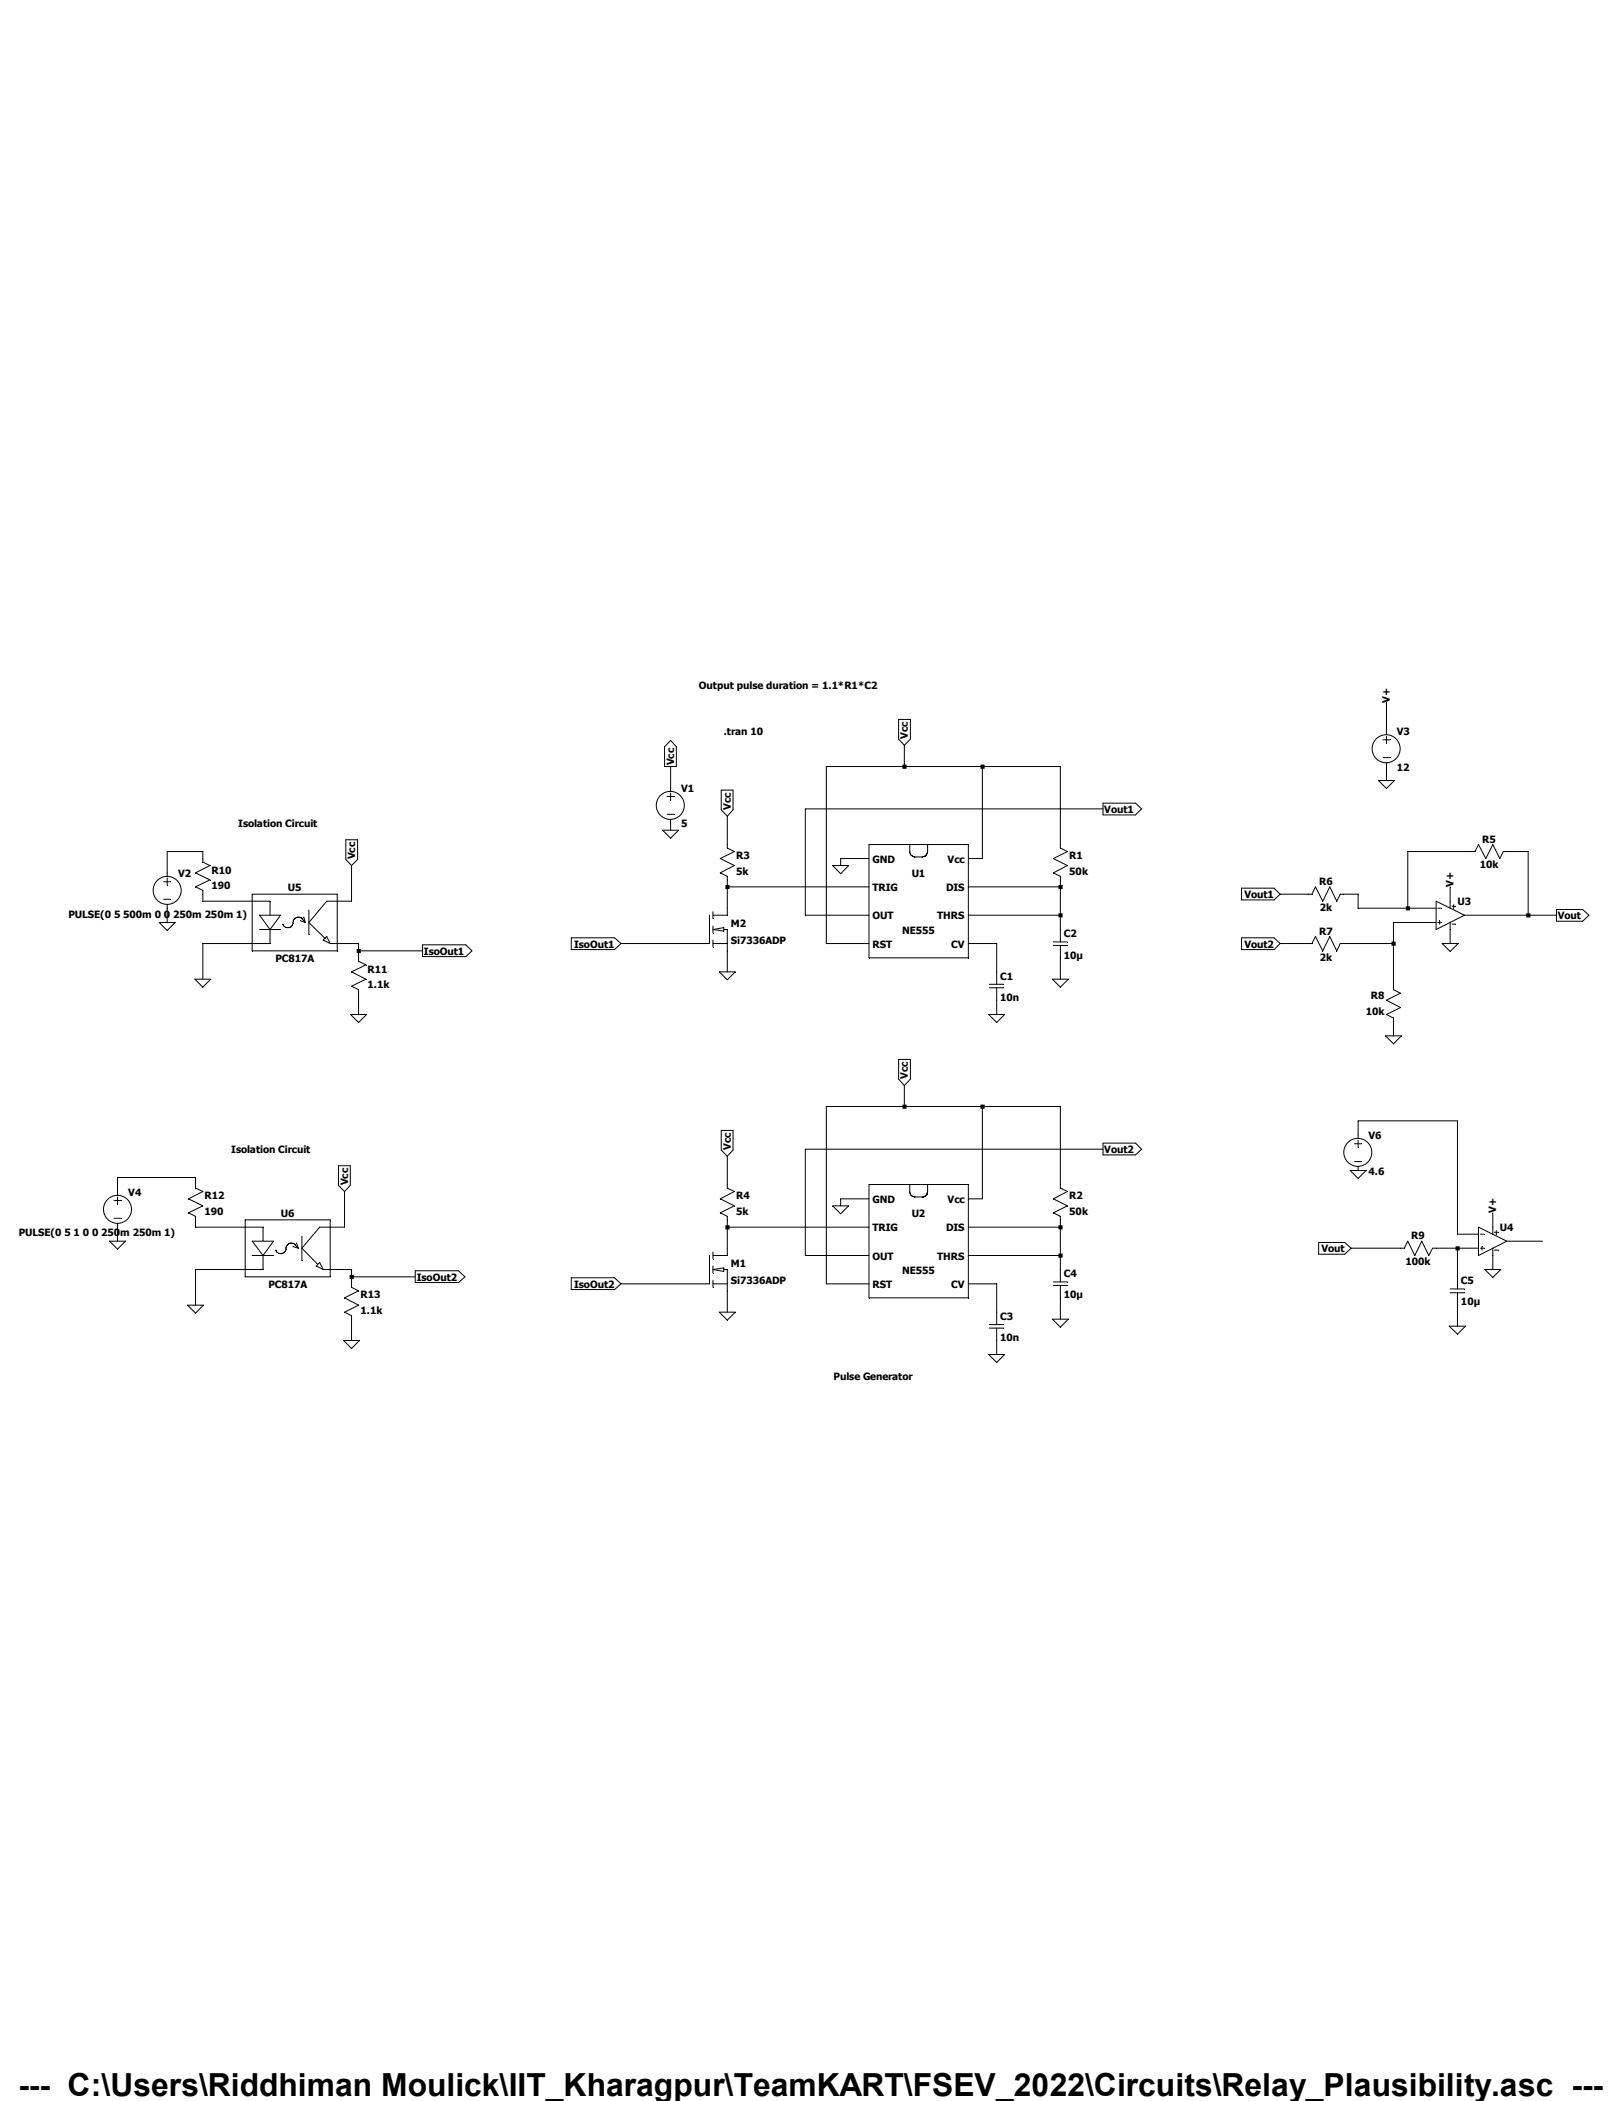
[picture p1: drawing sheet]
Version 4
SHEET 1 2676 1248
WIRE 1168 -224 1168 -288
WIRE 80 -144 80 -192
WIRE 80 -144 -96 -144
WIRE 256 -144 80 -144
WIRE 432 -144 256 -144
WIRE 1168 -112 1168 -144
WIRE -448 -96 -448 -144
WIRE 528 -48 -144 -48
WIRE -448 0 -448 -16
WIRE -320 32 -320 -32
WIRE 432 32 432 -144
WIRE -1504 48 -1584 48
WIRE 1360 48 1216 48
WIRE 1488 48 1440 48
WIRE -1504 64 -1504 48
WIRE 0 64 -64 64
WIRE 256 64 256 -144
WIRE 256 64 224 64
WIRE -64 80 -64 64
WIRE -1584 96 -1584 48
WIRE -320 128 -320 112
WIRE 0 128 -320 128
WIRE 432 128 432 112
WIRE 432 128 224 128
WIRE 992 144 928 144
WIRE 1104 144 1072 144
WIRE -1504 160 -1504 144
WIRE -1392 160 -1504 160
WIRE -1168 160 -1168 80
WIRE -1168 160 -1200 160
WIRE 1312 160 1312 128
WIRE -320 176 -320 128
WIRE 1104 176 1104 144
WIRE 1216 176 1216 48
WIRE 1216 176 1104 176
WIRE 1280 176 1216 176
WIRE -144 192 -144 -48
WIRE 0 192 -144 192
WIRE 432 192 432 128
WIRE 432 192 224 192
WIRE 1488 192 1488 48
WIRE 1488 192 1344 192
WIRE 1552 192 1488 192
WIRE -1584 208 -1584 176
WIRE 1280 208 1184 208
WIRE 432 224 432 192
WIRE -1392 256 -1504 256
WIRE -1152 256 -1200 256
WIRE -368 256 -560 256
WIRE -96 256 -96 -144
WIRE 0 256 -96 256
WIRE 288 256 224 256
WIRE 992 256 928 256
WIRE 1184 256 1184 208
WIRE 1184 256 1072 256
WIRE 1312 256 1312 224
WIRE -1152 272 -1152 256
WIRE -1008 272 -1152 272
WIRE -1152 288 -1152 272
WIRE -320 320 -320 272
WIRE 288 320 288 256
WIRE -1504 336 -1504 256
WIRE 432 336 432 288
WIRE 1184 352 1184 256
WIRE -1152 416 -1152 368
WIRE 288 416 288 384
WIRE 1184 464 1184 432
WIRE 80 624 80 576
WIRE 80 624 -96 624
WIRE 256 624 80 624
WIRE 432 624 256 624
WIRE 1328 656 1104 656
WIRE 1104 688 1104 656
WIRE 528 720 -144 720
WIRE -1520 784 -1696 784
WIRE -1520 800 -1520 784
WIRE -320 800 -320 736
WIRE 432 800 432 624
WIRE -1696 816 -1696 784
WIRE 0 832 -64 832
WIRE 256 832 256 624
WIRE 256 832 224 832
WIRE -64 848 -64 832
WIRE -1520 896 -1520 880
WIRE -1408 896 -1520 896
WIRE -1184 896 -1184 816
WIRE -1184 896 -1216 896
WIRE -320 896 -320 880
WIRE 0 896 -320 896
WIRE 432 896 432 880
WIRE 432 896 224 896
WIRE 1408 896 1408 864
WIRE 1328 912 1328 656
WIRE 1376 912 1328 912
WIRE -1696 928 -1696 896
WIRE 1520 928 1440 928
WIRE -320 944 -320 896
WIRE 1200 944 1088 944
WIRE 1328 944 1280 944
WIRE 1376 944 1328 944
WIRE -144 960 -144 720
WIRE 0 960 -144 960
WIRE 432 960 432 896
WIRE 432 960 224 960
WIRE -1408 992 -1520 992
WIRE -1168 992 -1216 992
WIRE 432 992 432 960
WIRE 1408 992 1408 960
WIRE -1168 1008 -1168 992
WIRE -1024 1008 -1168 1008
WIRE 1328 1008 1328 944
WIRE -1168 1024 -1168 1008
WIRE -368 1024 -560 1024
WIRE -96 1024 -96 624
WIRE 0 1024 -96 1024
WIRE 288 1024 224 1024
WIRE -1520 1072 -1520 992
WIRE -320 1088 -320 1040
WIRE 288 1088 288 1024
WIRE 432 1104 432 1056
WIRE 1328 1120 1328 1072
WIRE -1168 1152 -1168 1104
WIRE 288 1184 288 1152
FLAG 288 416 0
FLAG -448 0 0
FLAG -448 -144 Vcc
IOPIN -448 -144 Out
FLAG 80 -192 Vcc
IOPIN 80 -192 In
FLAG -64 80 0
FLAG 432 336 0
FLAG -1584 208 0
FLAG 528 -48 Vout1
IOPIN 528 -48 Out
FLAG -320 320 0
FLAG -320 -32 Vcc
IOPIN -320 -32 In
FLAG 288 1184 0
FLAG 80 576 Vcc
IOPIN 80 576 In
FLAG -64 848 0
FLAG 432 1104 0
FLAG -1696 928 0
FLAG 528 720 Vout2
IOPIN 528 720 Out
FLAG -320 1088 0
FLAG -320 736 Vcc
IOPIN -320 736 In
FLAG 1184 464 0
FLAG 928 144 Vout1
IOPIN 928 144 In
FLAG 928 256 Vout2
IOPIN 928 256 In
FLAG 1168 -112 0
FLAG 1168 -288 V+
FLAG 1312 128 V+
FLAG 1552 192 Vout
IOPIN 1552 192 Out
FLAG 1312 256 0
FLAG 1328 1120 0
FLAG 1088 944 Vout
IOPIN 1088 944 In
FLAG 1408 864 V+
FLAG 1408 992 0
FLAG 1104 768 0
FLAG -1504 336 0
FLAG -1168 80 Vcc
IOPIN -1168 80 In
FLAG -1152 416 0
FLAG -1008 272 IsoOut1
IOPIN -1008 272 Out
FLAG -560 256 IsoOut1
IOPIN -560 256 In
FLAG -1520 1072 0
FLAG -1184 816 Vcc
IOPIN -1184 816 In
FLAG -1168 1152 0
FLAG -1024 1008 IsoOut2
IOPIN -1024 1008 Out
FLAG -560 1024 IsoOut2
IOPIN -560 1024 In
SYMBOL Misc\\NE555 112 160 R0
SYMATTR InstName U1
SYMBOL cap 272 320 R0
SYMATTR InstName C1
SYMATTR Value 10n
SYMBOL voltage -448 -112 R0
WINDOW 123 0 0 Left 0
WINDOW 39 0 0 Left 0
SYMATTR InstName V1
SYMATTR Value 5
SYMBOL cap 416 224 R0
SYMATTR InstName C2
SYMATTR Value 10µ
SYMBOL res 416 16 R0
SYMATTR InstName R1
SYMATTR Value 50k
SYMBOL voltage -1584 80 R0
WINDOW 3 -223 108 Left 2
WINDOW 123 0 0 Left 0
WINDOW 39 0 0 Left 0
SYMATTR Value PULSE(0 5 500m 0 0 250m 250m 1)
SYMATTR InstName V2
SYMBOL nmos -368 176 R0
SYMATTR InstName M2
SYMATTR Value Si7336ADP
SYMBOL res -336 16 R0
SYMATTR InstName R3
SYMATTR Value 5k
SYMBOL Misc\\NE555 112 928 R0
SYMATTR InstName U2
SYMBOL cap 272 1088 R0
SYMATTR InstName C3
SYMATTR Value 10n
SYMBOL cap 416 992 R0
SYMATTR InstName C4
SYMATTR Value 10µ
SYMBOL res 416 784 R0
SYMATTR InstName R2
SYMATTR Value 50k
SYMBOL voltage -1696 800 R0
WINDOW 3 -223 108 Left 2
WINDOW 123 0 0 Left 0
WINDOW 39 0 0 Left 0
SYMATTR Value PULSE(0 5 1 0 0 250m 250m 1)
SYMATTR InstName V4
SYMBOL nmos -368 944 R0
SYMATTR InstName M1
SYMATTR Value Si7336ADP
SYMBOL res -336 784 R0
SYMATTR InstName R4
SYMATTR Value 5k
SYMBOL OpAmps\\UniversalOpamp2 1312 192 R0
SYMATTR InstName U3
SYMBOL res 1456 32 R90
WINDOW 0 0 56 VBottom 2
WINDOW 3 32 56 VTop 2
SYMATTR InstName R5
SYMATTR Value 10k
SYMBOL res 1088 128 R90
WINDOW 0 0 56 VBottom 2
WINDOW 3 32 56 VTop 2
SYMATTR InstName R6
SYMATTR Value 2k
SYMBOL res 1088 240 R90
WINDOW 0 0 56 VBottom 2
WINDOW 3 32 56 VTop 2
SYMATTR InstName R7
SYMATTR Value 2k
SYMBOL res 1200 448 R180
WINDOW 0 36 76 Left 2
WINDOW 3 36 40 Left 2
SYMATTR InstName R8
SYMATTR Value 10k
SYMBOL voltage 1168 -240 R0
WINDOW 123 0 0 Left 0
WINDOW 39 0 0 Left 0
SYMATTR InstName V3
SYMATTR Value 12
SYMBOL res 1296 928 R90
WINDOW 0 0 56 VBottom 2
WINDOW 3 32 56 VTop 2
SYMATTR InstName R9
SYMATTR Value 100k
SYMBOL cap 1312 1008 R0
SYMATTR InstName C5
SYMATTR Value 10µ
SYMBOL OpAmps\\UniversalOpamp2 1408 928 R0
SYMATTR InstName U4
SYMBOL voltage 1104 672 R0
WINDOW 123 0 0 Left 0
WINDOW 39 0 0 Left 0
SYMATTR InstName V6
SYMATTR Value 4.6
SYMBOL Optos\\PC817A -1296 208 R0
SYMATTR InstName U5
SYMBOL res -1520 48 R0
SYMATTR InstName R10
SYMATTR Value 190
SYMBOL res -1168 272 R0
SYMATTR InstName R11
SYMATTR Value 1.1k
SYMBOL Optos\\PC817A -1312 944 R0
SYMATTR InstName U6
SYMBOL res -1536 784 R0
SYMATTR InstName R12
SYMATTR Value 190
SYMBOL res -1184 1008 R0
SYMATTR InstName R13
SYMATTR Value 1.1k
TEXT -384 -328 Left 2 ;Output pulse duration = 1.1*R1*C2
TEXT -328 -224 Left 2 !.tran 10
TEXT -1424 -16 Left 2 ;Isolation Circuit
TEXT -1440 720 Left 2 ;Isolation Circuit
TEXT -80 1232 Left 2 ;Pulse Generator
